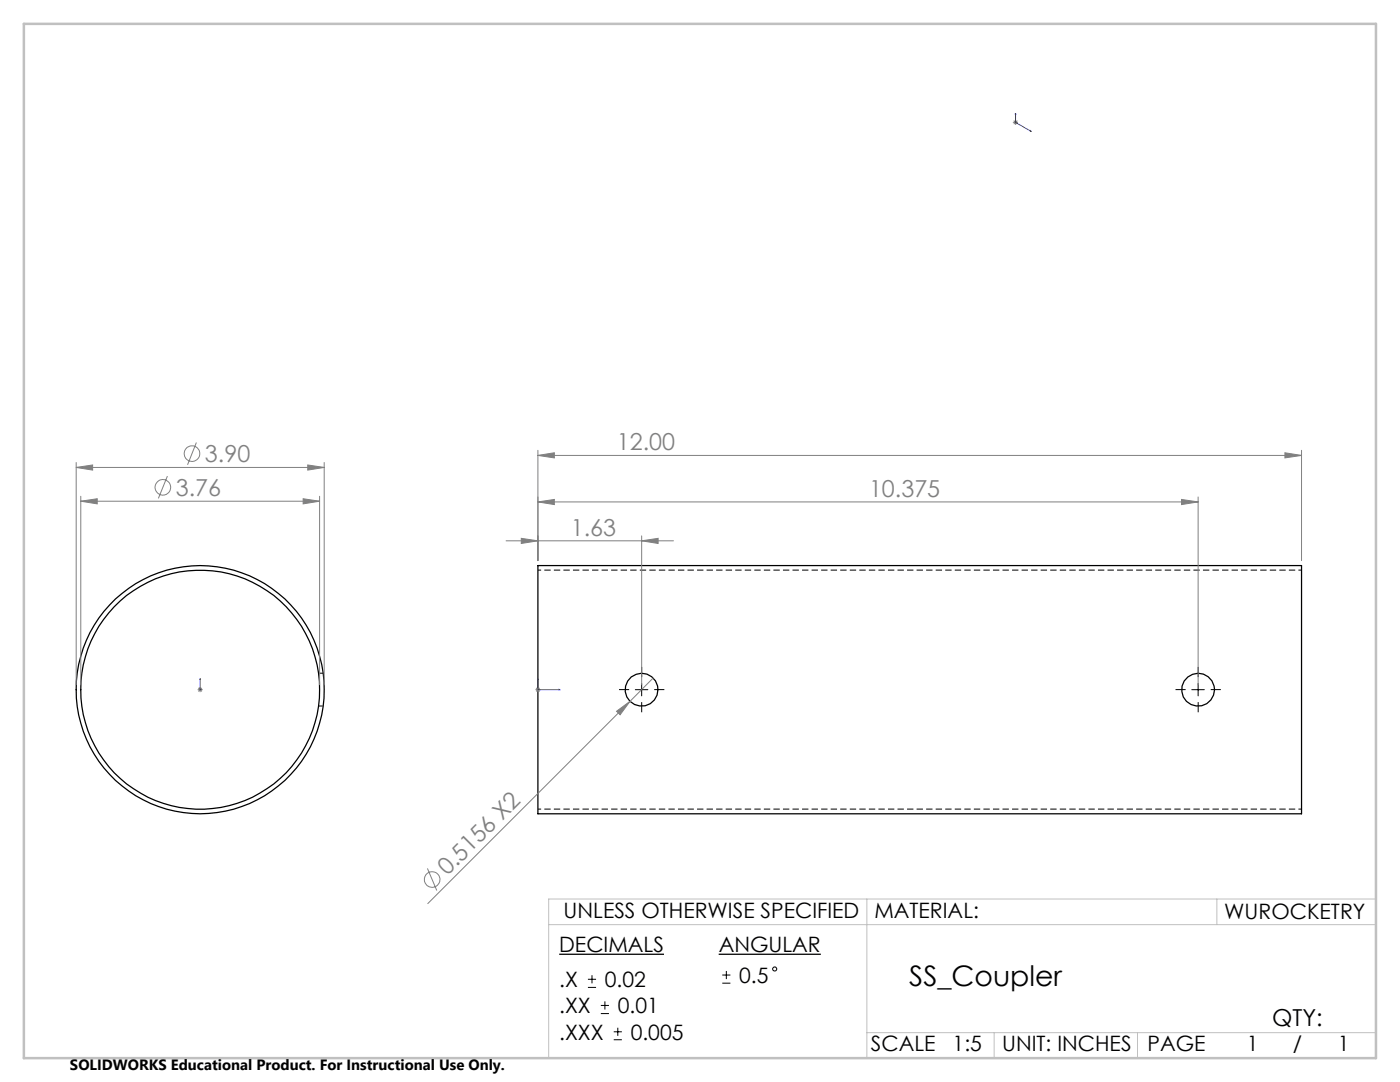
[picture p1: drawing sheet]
<svg xmlns="http://www.w3.org/2000/svg" width="279mm" height="216mm" viewBox="0 0 279 216" stroke-linecap="round" stroke-linejoin="round" font-family="sans-serif">
<path d="M259.8 113.8h-152.4M107.4 161.4h152.4" fill="none" stroke="#000" stroke-width=".2" stroke-dasharray="1.3 .6" stroke-dashoffset=".6" stroke-linecap="butt"/>
<g fill="none" stroke="#000" stroke-width=".25">
<path d="M107.4 112.9h152.4v49.5h-152.4z"/>
<circle cx="39.9" cy="137.6" r="23.8"/>
<circle cx="40" cy="137.6" r="24.8"/>
<circle cx="128" cy="137.6" r="3.3"/>
<circle cx="239.1" cy="137.6" r="3.3"/>
</g>
<path d="M64.5 134.3h-.9M63.6 140.9h.9" fill="none" stroke="#000" stroke-width=".2" stroke-dasharray="1.3 .6" stroke-dashoffset=".5" stroke-linecap="butt"/>
<g fill="none" stroke="#808080" stroke-width=".2">
<path d="M202.1 24.4h1.1M202.3 24.1l.7 .7M202.7 23.9v1M203 24.1l-.7 .7M15.2 93.3l3.3-.5v1zM15.2 92.3v44.3M15.2 93.3h49.5M16.1 99v37.6M33.4 95l-1.8 4.4M39.2 88.3l-1.8 4.4M60.5 99.5l3.3 .5-3.3 .5zM61.4 92.8l3.3 .5-3.3 .5z"/>
<path d="M63.8 99v37.6M64.7 92.3v44.3M107.4 90.9l3.2-.6v1.1zM107.4 89.9v22M107.4 90.9h152.4M235.8 99.7l3.3 .5-3.3 .5zM239.1 99.2v37.4M256.4 90.3l3.4 .6-3.4 .5zM259.8 89.9v22M16.1 100l3.3-.5v1zM16.1 100h47.7M101 107.9h33.4"/>
<path d="M104 107.4l3.4 .5-3.4 .5zM107.4 100.2l3.2-.5v1zM107.4 100.2h131.7M128.1 107.9l3.2-.5v1zM128.1 106.9v29.7M39.4 137.6h1.1M39.6 137.3l.7 .7M39.9 137.1v1M40.3 137.3l-.7 .7M106.9 137.6h.9M107 137.3l.7 .7M107.4 137.1v1"/>
<path d="M107.7 137.3l-.7 .7M125.7 139.9l-40.3 40.4M130.4 135.3l-4.7 4.6M123 141.9l2.7-2-1.9 2.7zM85.3 173.3l1.9 4.4"/>
<circle cx="32.5" cy="97.2" r="1.56"/>
<circle cx="38.3" cy="90.5" r="1.55"/>
<circle cx="86.3" cy="175.5" r="1.55"/>
</g>
<g fill="none" stroke="#000" stroke-width=".2">
<path d="M126.8 137.6h2.5M128.1 136.4v2.5M237.8 137.6h2.5M239.1 136.4v2.5M117.3 197h1.7M117.3 195.4h1.7M118.1 194.6v1.6M120.7 199.8v1.6M144.1 196.2h1.7M144.1 194.6h1.7M145 193.7v1.7M119.9 202.2h1.6"/>
<path d="M119.9 200.6h1.6M122.5 207.5h1.6M122.5 205.9h1.6M123.3 205.1v1.6"/>
<circle cx="154.6" cy="193.4" r=".41"/>
</g>
<path d="M111.6 190.4h20.9M143.4 190.4h20.4" fill="none" stroke="#000" stroke-width=".26"/>
<path d="M202.7 22.6v.2zM202.7 22.6v1.8l3.1 1.8M205.7 26.1l.1 .1zM39.9 135.4v.2v-.2M39.9 137.5v.2zM39.9 137.6h.1M39.9 135.4v2.2M107.4 135.4v.2h-.1zM107.4 135.4v2.2h4.4M111.6 137.5l.2 .1-.2 .1z" fill="none" stroke="#00f" stroke-width=".2"/>
<path d="M125.6 137.6h-2.1M128.1 135.1v-2M130.6 137.6h2M236.6 137.6h-2M239.1 135.1v-2M241.6 137.6h2M128.1 140.1v2M239.1 140.1v2" fill="none" stroke="#000" stroke-width=".2" stroke-dasharray="15.2 1.3 1.3 1.3" stroke-linecap="butt"/>
<path d="M173 179.4v31.7M242.9 179.4v5.1M274.6 179.4h-165.1v31.7M109.5 184.5h165.1M173 206.1h101.6M198.4 206.1v5M227 206.1v5" fill="none" stroke="#c0c0c0" stroke-width=".2"/>
<path d="M4.8 4.8h269.8v206.3h-269.8z" fill="none" stroke="#c0c0c0" stroke-width=".5"/>
<g fill="#00f">
<path d="M107.4 135.4l-.1 .2h.1zM111.6 137.5v.2l.2-.1z"/>
<path d="M202.7 22.6v.2zM205.7 26.1l.1 .1z"/>
<path d="M39.9 135.4v.2zM39.9 137.5v.2z"/>
</g>
<g fill="#808080">
<path d="M123 141.9l2.7-2-1.9 2.7z"/>
<path d="M15.2 93.3l3.3-.5v1zM61.4 92.8l3.3 .5-3.3 .5zM16.1 100l3.3-.5v1zM60.5 99.5l3.3 .5-3.3 .5z"/>
<path d="M107.4 90.9l3.2-.6v1.1zM256.4 90.3l3.4 .6-3.4 .5z"/>
<path d="M104 107.4l3.4 .5-3.4 .5zM128.1 107.9l3.2-.5v1zM107.4 100.2l3.2-.5v1zM235.8 99.7l3.3 .5-3.3 .5z"/>
</g>
<text font-size="5.6" x="181.5" y="196.7">SS_Coupler</text>
<g font-size="4.7" fill="#808080">
<text x="123.1" y="89.8">12.00</text>
<text x="40.9" y="92.2">3.90</text>
<text x="35.1" y="98.9">3.76</text>
<text x="173.4" y="99.1">10.375</text>
<text x="113.9" y="106.9">1.63</text>
<text x="89.3" y="174.9" transform="rotate(-45 89.3 174.9)">0.5156 X2</text>
</g>
<text font-size="4.7" x="253.9" y="204.7">QTY:</text>
<g font-size="4.2">
<text x="112.5" y="183.3">UNLESS OTHERWISE SPECIFIED</text>
<text x="174.5" y="183.1">MATERIAL:</text>
<text x="244.3" y="183.3">WUROCKETRY</text>
<text x="111.6" y="190">DECIMALS</text>
<text x="143.4" y="190">ANGULAR</text>
<text x="111.6" y="197">.X</text>
<text x="120.7" y="197">0.02</text>
<text x="147.5" y="196.1">0.5</text>
<text x="111.6" y="202.2">.XX</text>
<text x="123.3" y="202.2">0.01</text>
<text x="111.6" y="207.5">.XXX</text>
<text x="125.9" y="207.5">0.005</text>
<text x="173.8" y="209.8">SCALE</text>
<text x="190.1" y="209.8">1:5</text>
<text x="200" y="209.8">UNIT: INCHES</text>
<text x="229" y="209.8">PAGE</text>
<text x="248.8" y="209.8">1</text>
<text x="258" y="209.8">/</text>
<text x="267" y="209.8">1</text>
</g>
<text font-size="3" x="14" y="213.5">SOLIDWORKS Educational Product. For Instructional Use Only.</text>
</svg>
